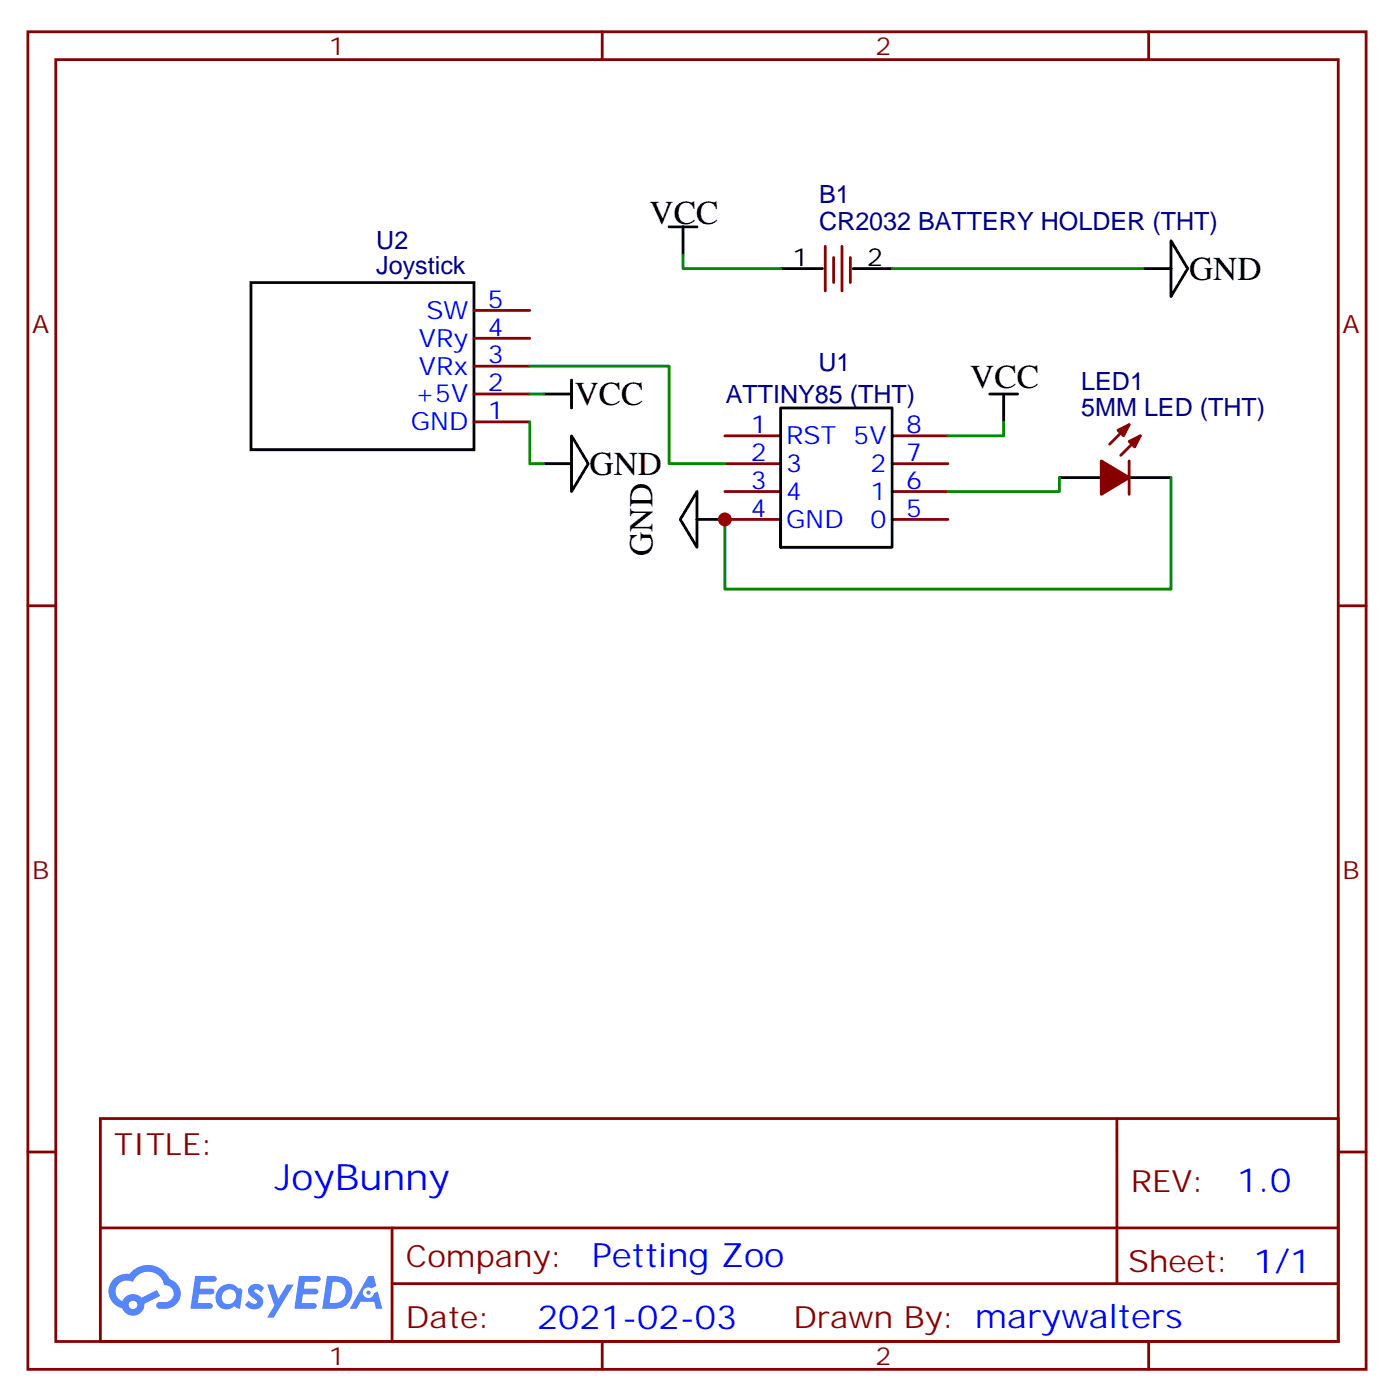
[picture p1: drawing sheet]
<svg xmlns="http://www.w3.org/2000/svg" width="176mm" height="177mm" viewBox="0 0 176 177" stroke-linecap="round" stroke-linejoin="round" font-family="sans-serif">
<g fill="none" stroke="#870000" stroke-width=".35">
<path d="M3.5 4h169.4v169.4h-169.4zM7.1 7.5h162.2v162.3h-162.2zM76.2 4v3.5M145.3 4v3.5M3.5 76.7h3.6M169.3 76.7h3.6M3.5 145.8h3.6M12.7 141.6h156.6v28.2h-156.6zM12.7 155.5h156.5M49.6 155.5v14.1M141.3 141.6v20.9M169.3 145.8h3.6"/>
<path d="M49.6 162.5h119.6M76.2 169.8v3.6M145.3 169.8v3.6"/>
</g>
<g fill="#5487ff">
<path d="M31.7 162.8a1.22 1.22 0 0 1 1.7 .2l-.4 .6-.4-.4-.4 .1v.2a2.96 2.96 0 0 1 1.1 1.1 1.19 1.19 0 0 1-.8 1.1 1.19 1.19 0 0 1-1.3-.3l-.2-.2 .5-.6a.66 .66 0 0 0 1 .3v-.2a2.71 2.71 0 0 1-1.1-1.1 .78 .78 0 0 1 .3-.8z"/>
<path d="M24.7 161.5h1.5a1.22 1.22 0 0 1 1.2 .2 .37 .37 0 0 1-.4 .6h-1.6l-.1 .8h1.5a.37 .37 0 0 1 .3 .4 .37 .37 0 0 1-.3 .4h-1.6l-.2 1.1h.8a1.15 1.15 0 0 1 1.1 .1 .36 .36 0 0 1-.3 .6h-2.5z"/>
<path d="M37.8 161.5h1.6a1.23 1.23 0 0 1 1.1 .2 .37 .37 0 0 1-.3 .6h-1.6l-.2 .8h1.6a.37 .37 0 0 1 .3 .4 .37 .37 0 0 1-.4 .4h-1.6l-.1 1.1h.7a1.15 1.15 0 0 1 1.1 .1 .36 .36 0 0 1-.3 .6h-2.5z"/>
<path d="M46.6 161.5h.7l.3 1.3-.6 .3a.69 .69 0 0 0-1 .3 .69 .69 0 0 0 .4 .9 .69 .69 0 0 0 .9-.6l.5-.2 .6 2.2h-.8l-.3-.9h-1.7l-.5 .9h-.8z"/>
<path d="M33.8 162.6h.8l.6 1.8 1.1-1.8h.9l-2.6 4.2h-.8l.9-1.5z"/>
<path d="M41.4 161.5l-.6 4.2a5.9 5.9 0 0 0 2.7-.3 2.09 2.09 0 0 0 1-2.5 2.09 2.09 0 0 0-2.4-1.4zM42.1 162.3a1.36 1.36 0 0 1 1.7 1.2 1.36 1.36 0 0 1-1.4 1.5h-.7z"/>
<path d="M27.7 163.2a1.5 1.5 0 0 0-.3 1.8 1.5 1.5 0 0 0 1.8 .7l.4-.3 .4 .2 .4 .1 .3-2.3-.2-.3h-.1a.53 .53 0 0 1-.6-.3 1.63 1.63 0 0 0-2.1 .4zM28.3 163.5a.89 .89 0 0 1 1.4 0 .89 .89 0 0 1-.2 1.4 .89 .89 0 0 1-1.3-.1 .89 .89 0 0 1 .1-1.3z"/>
<path d="M14.4 161.9a2.18 2.18 0 0 0 1.1 3.7 1.44 1.44 0 0 0 1.6 .9 1.44 1.44 0 0 0 1.2-1.4l2-1-.5-.8-1.9 1a1.47 1.47 0 0 0-2.4 .4 1.39 1.39 0 0 1-.7-1.9 1.39 1.39 0 0 1 2-.5 2.08 2.08 0 0 1 2.2-1.3 2.08 2.08 0 0 1 1.8 1.7 1.07 1.07 0 0 1 1.2 1 1.07 1.07 0 0 1-1 1.1h-.7a.43 .43 0 0 0-.5 .4 .43 .43 0 0 0 .4 .5 2.17 2.17 0 0 0 2.7-1.9 1.93 1.93 0 0 0-1.4-1.9 2.98 2.98 0 0 0-5.1-.6h-.3a2.38 2.38 0 0 0-1.7 .6zM16.3 165.2a.55 .55 0 0 1 1.1 0 .55 .55 0 0 1-1.1 0z"/>
<circle cx="46.6" cy="163.6" r=".26"/>
</g>
<g fill="none" stroke="#870000" stroke-width=".35">
<path d="M60 39.3h7M104.4 31.2v5.6M105.5 32.6v3.2M106.5 31.2v5.6M107.6 32.6v3.2M60 53.4h7M60 49.9h7M60 46.4h7M60 42.8h7M91.7 55.2h7.1M91.7 58.7h7.1M112.9 55.2h7"/>
<path d="M112.9 58.7h7M142.9 53.8l-2.5 2.4M142.9 58.3v4.3M144.3 55.2l-2.5 2.4M91.7 62.2h7.1M91.7 65.8h7.1M112.9 62.2h7M112.9 65.8h7"/>
</g>
<g fill="none" stroke="#000" stroke-width=".35">
<path d="M31.7 35.8h28.3v21.1h-28.3zM84.7 28.7h3.5M86.4 28.7v3.5M98.8 34h5.3M107.9 34h5M144.6 34h3.6M148.2 30.5l2.1 3.5-2.1 3.5zM68.8 49.9h3.5M68.8 58.7h3.5M72.3 55.2l2.1 3.5-2.1 3.5zM72.3 48.1v3.5M125.2 49.9h3.6"/>
<path d="M127 49.9v3.5M88.2 62.2v7.1l-2.1-3.5zM88.2 65.8h3.5M98.8 65.8v3.5h14.1v-17.7h-14.1v17.7M134.1 60.5h5.2M142.9 60.5h5.3"/>
</g>
<g fill="#870000" stroke="#870000" stroke-width=".35">
<path d="M139.3 58.3l3.6 2.2-3.6 2.1z"/>
<path d="M142.9 55.9l1.4-.7-.7 1.4z"/>
<path d="M141.5 54.5l1.4-.7-.7 1.4z"/>
</g>
<path d="M86.4 32.2v1.8h12.4M112.9 34h31.7M67 53.4v5.3h1.8M67 46.4h17.7v12.3h7M67 49.9h1.8M127 53.4v1.8h-7.1M134.1 60.5v1.7h-14.2M148.2 60.5v14.1h-56.5v-8.8" fill="none" stroke="#008700" stroke-width=".35"/>
<circle cx="91.7" cy="65.8" r=".88" fill="#c00"/>
<text font-size="4.6" fill="#00f" x="34.8" y="150.6">JoyBunny</text>
<g font-size="4.2">
<text x="82.2" y="28.4">VCC</text>
<text x="150.5" y="35.4">GND</text>
<text x="72.7" y="51.3">VCC</text>
<text x="122.8" y="49.2">VCC</text>
<text x="74.6" y="60.1">GND</text>
<text x="82.5" y="70.3" transform="rotate(-90 82.5 70.3)">GND</text>
</g>
<g font-size="4.2" fill="#00f">
<text x="156.5" y="150.9">1.0</text>
<text x="74.9" y="160.4">Petting Zoo</text>
<text x="68" y="168.2">2021-02-03</text>
</g>
<g font-size="3.9" fill="#800">
<text x="14.5" y="146.2">TITLE:</text>
<text x="143.1" y="150.9">REV:</text>
<text x="51.4" y="160.4">Company:</text>
<text x="142.7" y="161">Sheet: 1/1</text>
<text x="51.4" y="168.1">Date:</text>
<text x="100.4" y="168.2">Drawn By: marywalters</text>
</g>
<g font-size="3.2" fill="#800">
<text x="41.6" y="7">1</text>
<text x="110.8" y="7">2</text>
<text x="4.1" y="42.1">A</text>
<text x="169.9" y="42.1">A</text>
<text x="4.1" y="111.3">B</text>
<text x="169.9" y="111.3">B</text>
<text x="41.6" y="172.8">1</text>
<text x="110.8" y="172.8">2</text>
</g>
<g font-size="3.2" fill="#000080">
<text x="103.6" y="29.1">CR2032 BATTERY HOLDER (THT)</text>
<text x="103.6" y="25.8">B1</text>
<text x="47.6" y="34.7">Joystick</text>
<text x="47.6" y="31.5">U2</text>
<text x="103.6" y="46.9">U1</text>
<text x="91.8" y="51.1">ATTINY85 (THT)</text>
<text x="136.8" y="52.7">5MM LED (THT)</text>
<text x="136.8" y="49.4">LED1</text>
</g>
<g font-size="3.2">
<text x="100.3" y="33.7">1</text>
<text x="109.7" y="33.7">2</text>
</g>
<g font-size="3.2" fill="#00f">
<text x="54" y="40.4">SW</text>
<text x="61.7" y="38.9">5</text>
<text x="53" y="47.4">VRx</text>
<text x="53" y="43.9">VRy</text>
<text x="61.7" y="46">3</text>
<text x="61.7" y="42.5">4</text>
<text x="52.5" y="50.9">+5V</text>
<text x="61.7" y="53.1">1</text>
<text x="61.7" y="49.5">2</text>
<text x="52" y="54.5">GND</text>
<text x="95" y="54.8">1</text>
<text x="95" y="58.3">2</text>
<text x="99.5" y="56.2">RST 5V</text>
<text x="99.5" y="59.8">3</text>
<text x="110.2" y="59.8">2</text>
<text x="114.7" y="54.8">8</text>
<text x="114.7" y="58.3">7</text>
<text x="95" y="61.9">3</text>
<text x="95" y="65.4">4</text>
<text x="99.5" y="63.3">4</text>
<text x="110.2" y="63.3">1</text>
<text x="114.7" y="61.9">6</text>
<text x="114.7" y="65.4">5</text>
<text x="99.5" y="66.8">GND</text>
<text x="110.2" y="66.8">0</text>
</g>
</svg>
